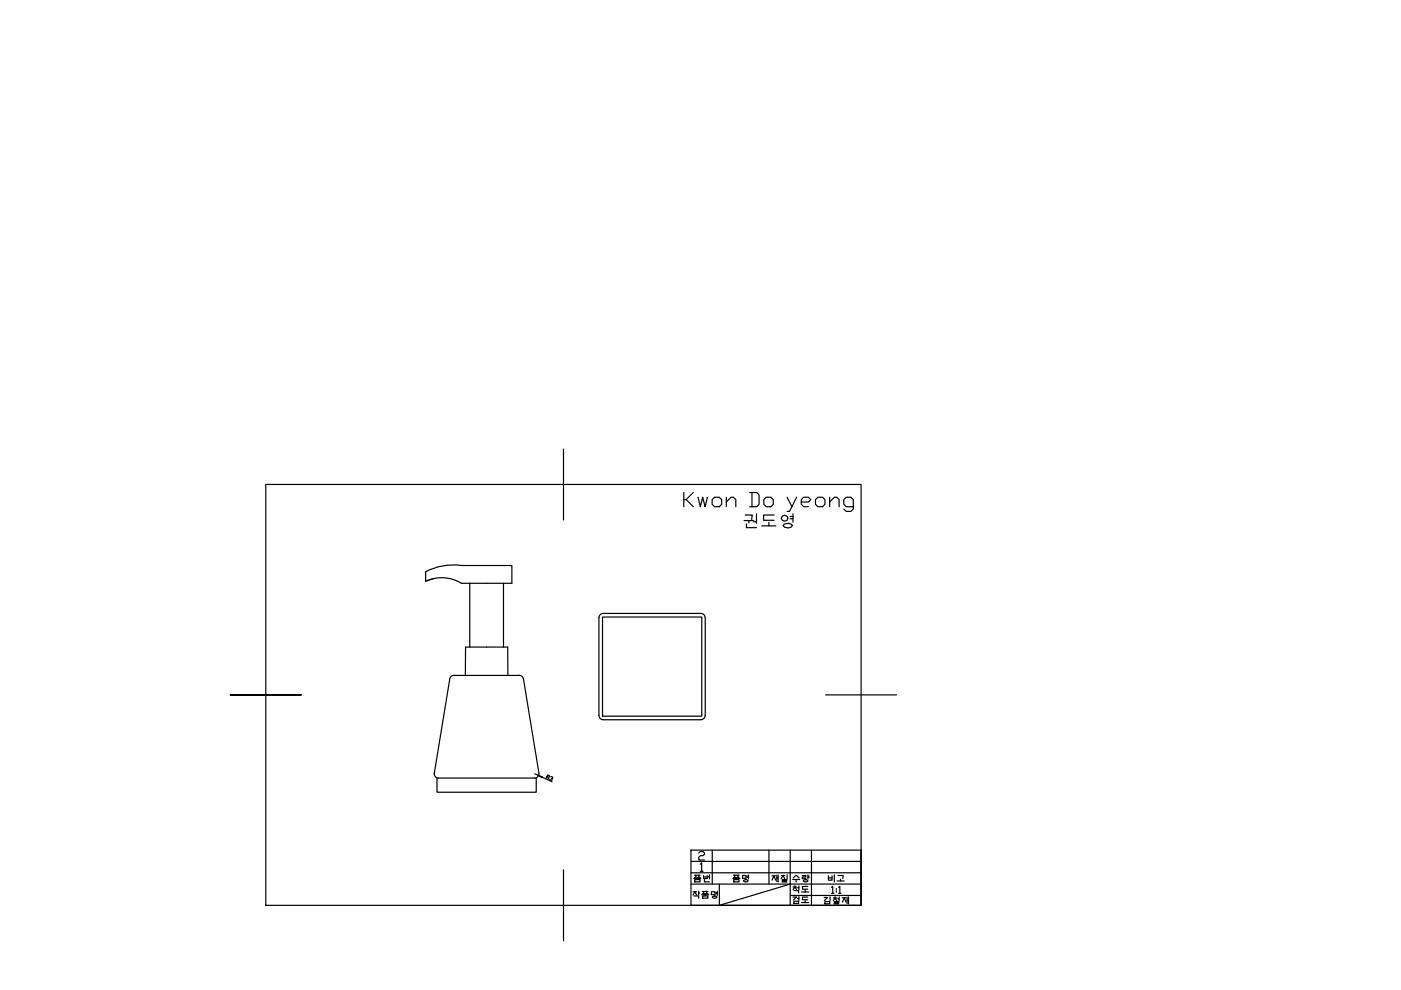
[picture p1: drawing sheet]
<svg xmlns="http://www.w3.org/2000/svg" width="297mm" height="210mm" viewBox="0 0 297 210" stroke-linecap="round" stroke-linejoin="round" font-family="sans-serif">
<!-- layer: 0 -->
<g fill="none" stroke="#000" stroke-width=".25">
<path d="M119.5 95.2v15M56.4 102.7h126.2v89.3h-126.2zM90.2 121.2a12.5 12.5 0 0 1 7.6-1.3h10.7v3.8h-10.7a8 8 0 0 0-7.6-.5M90.2 121.3v1.9l1.7-.5M99.6 123.7v13.5M106.8 123.7v13.5M127.2 130.3l.7-.2h20.7a.94 .94 0 0 1 .9 .9v20.7a.9 .9 0 0 1-.9 .9h-20.7a.9 .9 0 0 1-.9-.9v-20.7zM127.7 130.8h21.1v21h-21.1zM48.8 147.3h15.1h-7.5M96.2 143.2a.88 .88 0 0 0-.8 .7l-3.3 20 .2 .7 .7 .4h20.4l.7-.4 .2-.7-3.3-20a.92 .92 0 0 0-.9-.7M96.3 143.2h13.8M98.7 143.2v-6h8.9l.1 6"/>
<path d="M175.1 147.3h15M92.7 165v3h21v-3M113.4 164.1l.8 .3M114.9 164.8l2.2 .9M116 164.6l.3 .2 .2-.2-.4-.3-.3 .7M116.1 164.7l.2 .5M116.8 164.7l.4 .1v.3h-.3M117 165.1v.3l-.2 .1-.2-.3M119.5 184.4v15.1M146.5 180.2v11.8h36.1v-11.8M146.5 180.3v.1M146.5 180.2h36.1"/>
<path d="M146.5 182.6h36.1M146.5 185.1h36.1M146.5 187.4h36.1M148.2 180.8l.3-.3h.6l.3 .3v.3l-.3 .3h-.6l-.3 .4v.5h1.2M151 180.2v7.2M163 180.2v7.2M167.5 180.2v7.2l-15 4.6M167.5 189.9h15.1M172 180.2v7.2M182.6 180.2v11.8"/>
</g>
<path d="M114.2 164.4l.7 .2-.1 .3z" fill="#000" stroke="#000" stroke-width=".21"/>
<text font-size="7.5" x="143.9" y="109.7">Kwon Do yeong</text>
<text font-size="6.6" x="157" y="113.2">권도영</text>
<g font-size="4.9">
<text x="146" y="188.4">품번</text>
<text x="154.5" y="188.4">품명</text>
<text x="162.6" y="188.4">재질</text>
<text x="174.6" y="188.4">비고</text>
</g>
<g font-size="4.4">
<text x="146" y="191.6">작품명</text>
<text x="167.2" y="190.5">척도</text>
<text x="173.9" y="193">김철재</text>
</g>
</svg>
